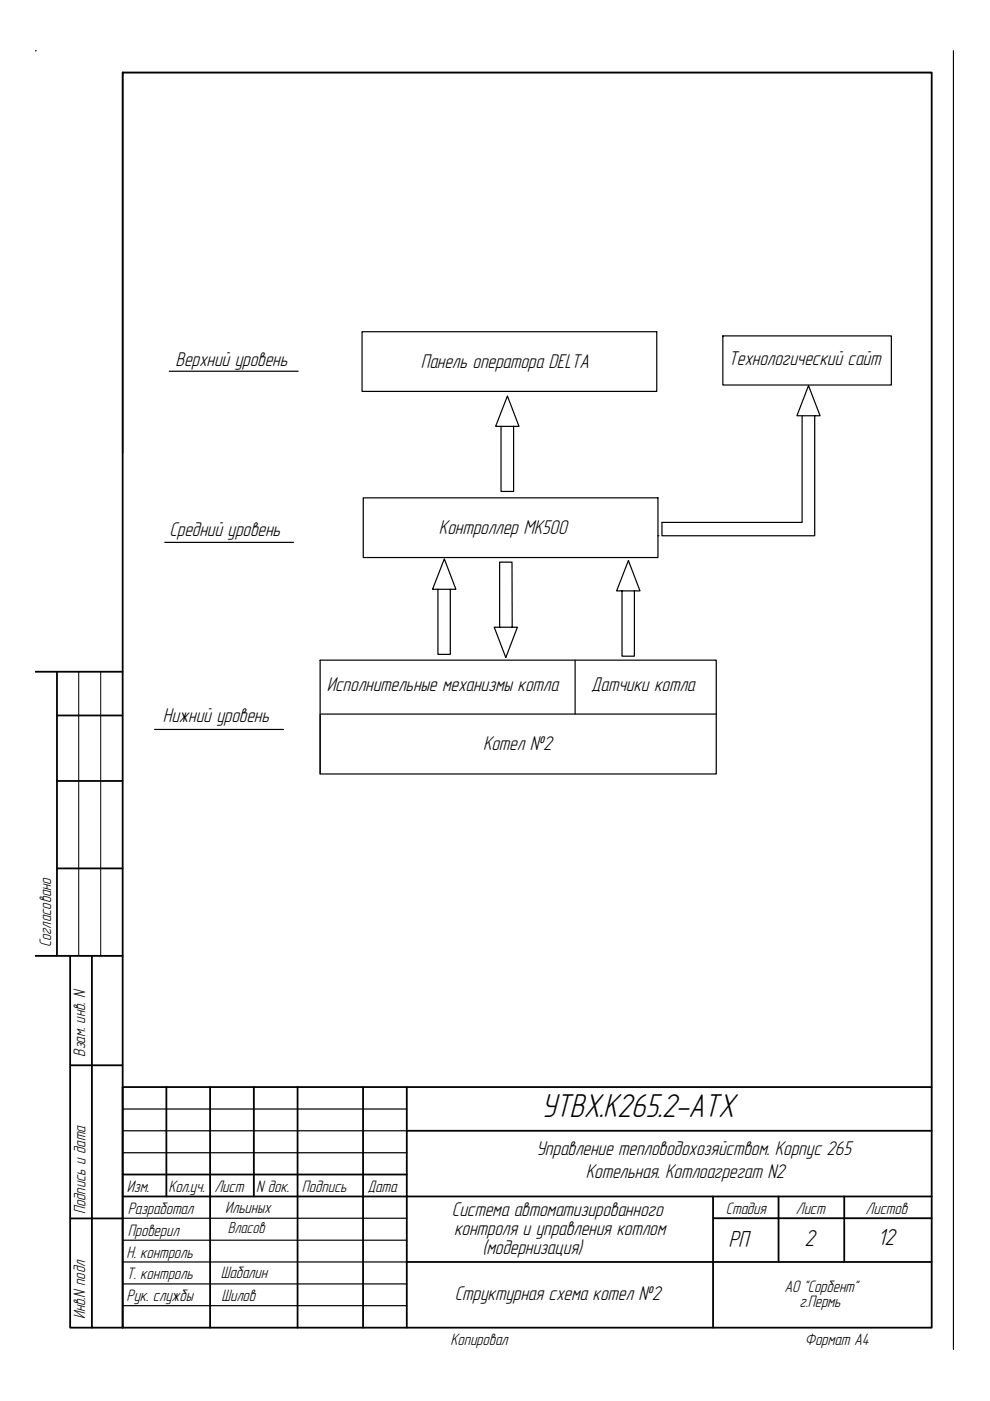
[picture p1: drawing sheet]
<svg xmlns="http://www.w3.org/2000/svg" width="210mm" height="297mm" viewBox="0 0 210 297" stroke-linecap="round" stroke-linejoin="round" font-family="sans-serif">
<path d="M7.5 10.8h.1M26 15.4h171.5M202.2 10.8v275.3" fill="none" stroke="#000" stroke-width=".25"/>
<path d="M26 15.4h171.5v266.1h-171.5zM7.5 142.4h18.5M12.1 142.4v60.3M12.1 151.7h13.9M12.1 165.6h13.9M12.1 184.1h13.9M7.5 202.7h18.5M14.9 202.7v78.8h11.1M19.5 202.7v78.8M15 225.9h11M15 258.3h11" fill="none" stroke="#000" stroke-width=".38"/>
<path d="M26 15.4v80.7" fill="none" stroke="#000" stroke-width=".3"/>
<path d="M16.7 142.4v60.3M21.4 142.4v60.3" fill="none" stroke="#000" stroke-width=".21"/>
<g fill="none" stroke="#000" stroke-width=".38">
<path d="M35.3 230.5v23.2M44.5 230.5v51M53.8 230.5v23.2M63.1 230.5v51M77 230.5v51M86.2 239.7h111.3M86.2 230.5v51M197.5 230.5h-171.5v51M26 249h60.2M26 253.7h171.5M151.2 258.3h46.3M151.2 253.7v27.8"/>
<path d="M165.1 253.7v13.9M179 253.7v13.9M86.2 267.6h111.3"/>
</g>
<path d="M26 239.7h60.2M26 235.1h60.2M26 258.3h60.2M26 244.4h60.2M26 276.8h60.2M26 272.2h60.2M26 267.6h60.2M26 262.9h60.2" fill="none" stroke="#000" stroke-width=".25"/>
<!-- layer: 1 -->
<g fill="none" stroke="#000" stroke-width=".25">
<path d="M35.9 78.7h27.3M76.8 70.3h62.4v12.7h-62.4zM153.3 71.2h35.7v10.4h-35.7zM106.2 90.4h2.7v13.8h-2.7v-13.8h-1.1l2.5-6.4 2.4 6.4h-1.1M170.1 88.2v22.6h-29.8v2.8h32.4v-25.4h-3.7l2.4-6.4 2.5 6.4h-1.2M34.9 115h27.3M77 105.6h62.5v12.6h-62.5zM139.5 113.6h.1M67.9 140h84v24.1h-84zM92.9 124.9h2.6v13.8h-2.6v-13.8h-1.2l2.5-6.4 2.5 6.4h-1.2M105.9 133h-1.1l2.4 6.4 2.5-6.4h-1.1v-13.8h-2.7v13.8h2.7M121.9 140v11.4"/>
<path d="M131.9 125.3h2.6v13.8h-2.6v-13.8h-1.2l2.5-6.5 2.5 6.5h-1.2M32.8 154.7h27.3M151.9 151.4h-84v12.7"/>
</g>
<text font-size="7.3" x="114.8" y="236.7">УТВХ.К265.2-АТХ</text>
<g font-size="5.1">
<text x="186.2" y="263.9">12</text>
<text x="154.4" y="264.5">РП</text>
<text x="170.6" y="264.1">2</text>
</g>
<g font-size="4.4">
<text x="37.2" y="77.6">Верхний уровень</text>
<text x="154.4" y="77.3">Технологический сайт</text>
<text x="89.3" y="78">Панель оператора DELTA</text>
<text x="35.9" y="113.6">Средний уровень</text>
<text x="93.1" y="113.3">Контроллер МК500</text>
<text x="69.3" y="146.6">Исполнительные механизмы котла</text>
<text x="125.4" y="146.5">Датчики котла</text>
<text x="34.6" y="153.1">Нижний уровень</text>
<text x="102.4" y="158.9">Котел №2</text>
<text x="113.8" y="244.8">Управление тепловодохозяйством. Корпус 265</text>
<text x="124.2" y="249.7">Котельная. Котлоагрегат N2</text>
<text x="95.8" y="257.8">Система автоматизированного</text>
<text x="96.3" y="261.9">контроля и управления котлом</text>
<text x="102.3" y="265.8">(модернизация)</text>
<text x="96.4" y="275.7">Структурная схема котел №2</text>
</g>
<g font-size="3.6">
<text x="10.9" y="200.8" transform="rotate(-90 10.9 200.8)">Согласовано</text>
<text x="18.1" y="224" transform="rotate(-90 18.1 224)">Взам. инв. N</text>
<text x="18.1" y="257.4" transform="rotate(-90 18.1 257.4)">Подпись и дата</text>
<text x="26.9" y="252.7">Изм.</text>
<text x="27.1" y="257.4">Разработал</text>
<text x="35.7" y="252.7">Кол.уч.</text>
<text x="45.5" y="252.7">Лист</text>
<text x="47.7" y="257.1">Ильиных</text>
<text x="54.3" y="252.7">N док.</text>
<text x="64" y="252.7">Подпись</text>
<text x="77.9" y="252.7">Дата</text>
<text x="153.9" y="257.4">Стадия</text>
<text x="168.8" y="257.4">Лист</text>
<text x="183.5" y="257.4">Листов</text>
<text x="27.1" y="262">Проверил</text>
<text x="26.9" y="266.6">Н. контроль</text>
<text x="26.9" y="275.9">Рук. службы</text>
<text x="26.9" y="271.1">Т. контроль</text>
<text x="46.8" y="270.9">Шабалин</text>
<text x="47" y="275.9">Шилов</text>
<text x="166.3" y="273.8">АО &quot;Сорбент&quot;</text>
<text x="18.1" y="279.7" transform="rotate(-90 18.1 279.7)">Инв.N подл</text>
<text x="169.5" y="277.1">г.Пермь</text>
<text x="95.5" y="285.2">Копировал</text>
<text x="170.7" y="285.2">Формат A4</text>
</g>
<text font-size="3.5" x="48.3" y="261.4">Власов</text>
</svg>
